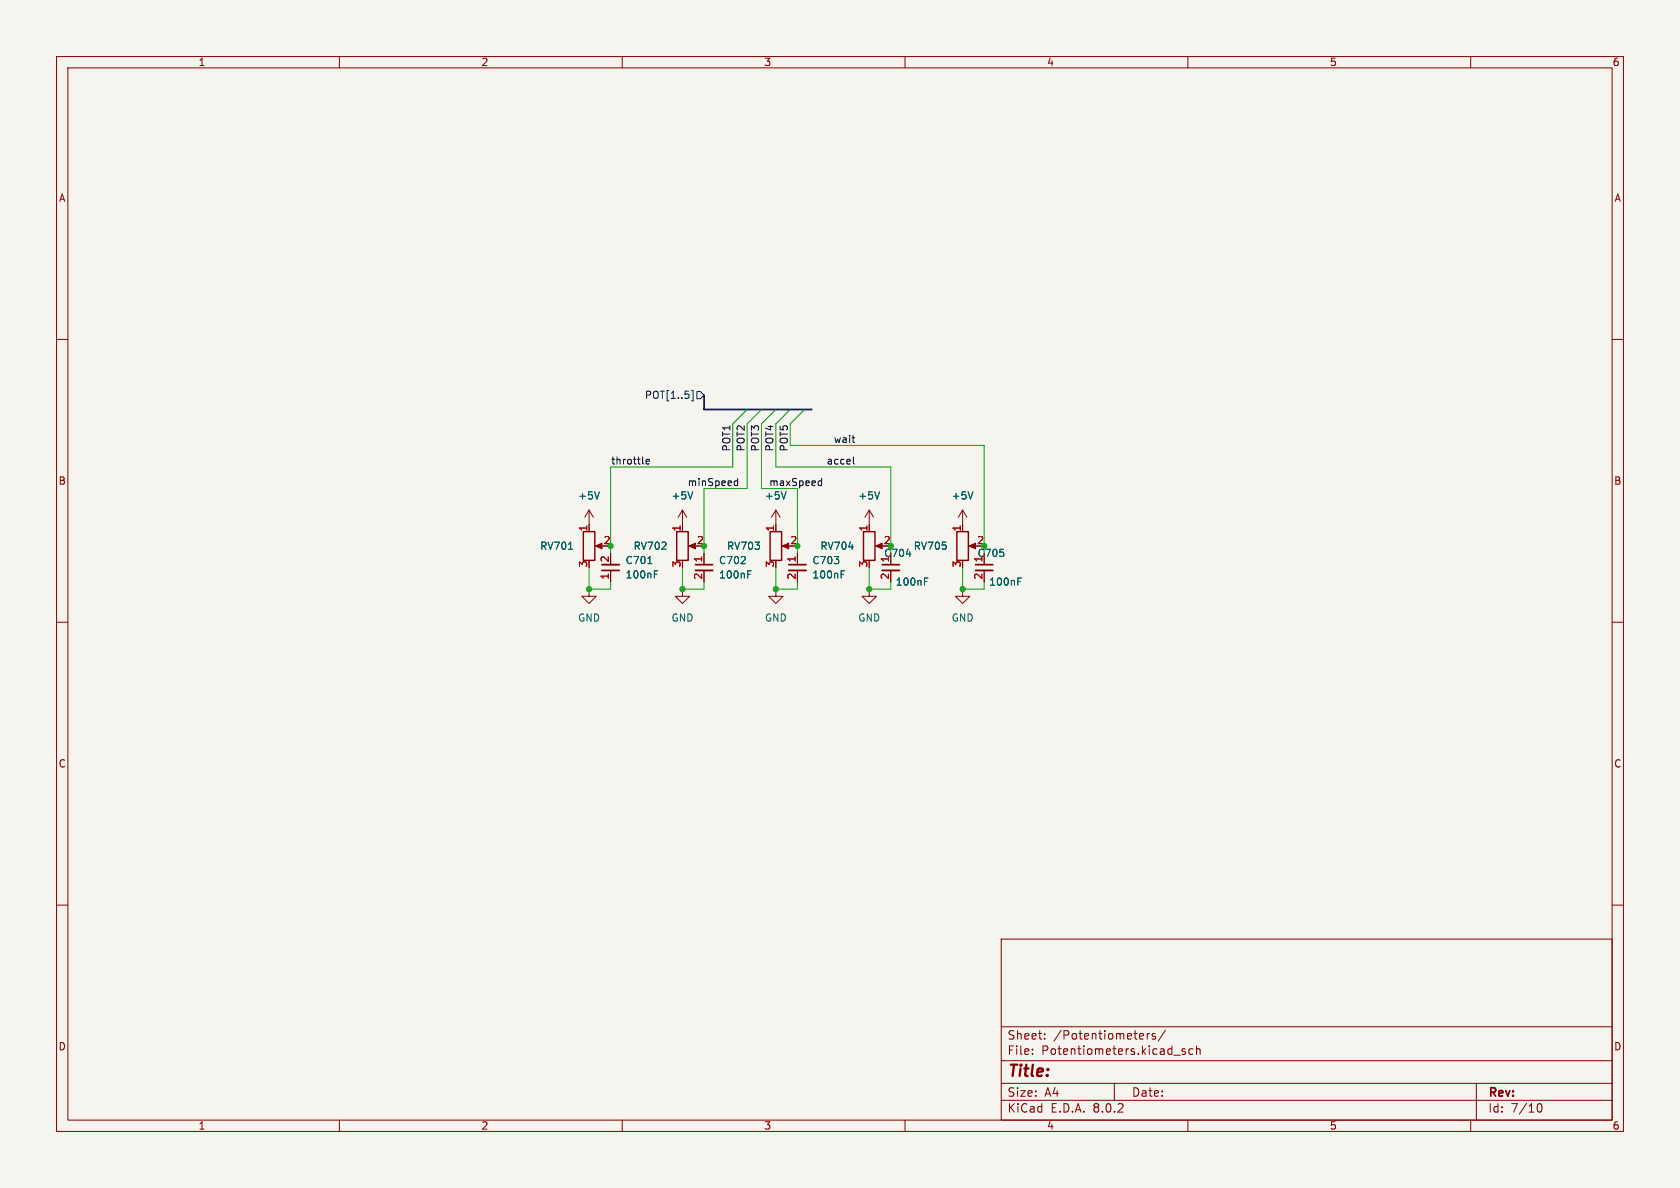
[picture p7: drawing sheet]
<svg xmlns="http://www.w3.org/2000/svg" width="297mm" height="210mm" viewBox="0 0 297 210" stroke-linecap="round" stroke-linejoin="round" font-family="sans-serif">
<path d="M0 0h297v210h-297z" fill="#f5f4ef" stroke="#f5f4ef" stroke-width=".18"/>
<g fill="none" stroke="#840000" stroke-width=".18">
<path d="M10 10h277v190h-277zM12 12h273v186h-273zM60 10v2M110 10v2M160 10v2M210 10v2M260 10v2M10 60h2M285 60h2M104.1 90.2v3.8M104.1 90.2l-.7 1.2M104.1 90.2l.8 1.2"/>
<path d="M105.7 96.5h1M107.9 97.8v2M120.6 90.2l-.7 1.2M120.6 90.2v3.8M120.6 90.2l.8 1.2M122.2 96.5h1M124.5 97.8v2M137.2 90.2v3.8M137.2 90.2l-.8 1.2M137.2 90.2l.7 1.2M138.7 96.5h1M141 97.8v2"/>
<path d="M153.7 90.2v3.8M153.7 90.2l-.8 1.2M153.7 90.2l.7 1.2M155.2 96.5h1M157.5 97.8v2M170.2 90.2v3.8M170.2 90.2l-.8 1.2M170.2 90.2l.7 1.2M171.7 96.5h1M174 97.8v2M10 110h2M104.1 104.1v1.3h1.3l-1.3 1.3-1.2-1.3h1.2"/>
<path d="M107.9 100.8v2.1M120.6 104.1v1.3h1.3l-1.3 1.3-1.2-1.3h1.2M124.5 100.8v2.1M137.2 104.1v1.3h1.2l-1.2 1.3-1.3-1.3h1.3M141 100.8v2.1M153.7 104.1v1.3h1.2l-1.2 1.3-1.3-1.3h1.3M157.5 100.8v2.1M170.2 104.1v1.3h1.2l-1.2 1.3-1.3-1.3h1.3M174 100.8v2.1M285 110h2M10 160h2M285 160h2"/>
<path d="M177 166h108v32h-108zM60 198v2M110 198v2M160 198v2M177 194.5h108M177 191.5h108M177 187.5h108M177 181.5h108M182.5 186.3v.1M182.5 185.5v.1M184.7 183.6v.1M184.7 182.8v.1"/>
<path d="M197 191.5v3M202.8 182.7v1M203.2 182.7l-.2 .1-.2 .2M204.2 182.8l-.3-.1-.2 .2v.2l.5 .2v.3h-.5M206 182.1l-1.3 2M207.5 186.5h1.2M209.5 185.5l-.3-.1-.2 .2v.2l.5 .2v.3h-.5M210 198v2M210.9 185.5l-.4-.1-.3 .3v.4l.1 .2h.6M211.5 185.5l.2-.1 .4 .1 .1 .9M211.5 184.9v1.5M260 198v2"/>
<path d="M261 191.5v6.5M271.7 195.7l.2-.5 .2-.1a.8 .8 0 0 1 .5 .7 .8 .8 0 0 1-.5 .8l-.2-.1-.2-.5"/>
</g>
<g fill="#840000" stroke="#840000" stroke-width=".18">
<path d="M154.8 96.5l1.2-.5v1z"/>
<path d="M171.3 96.5l1.2-.5v1z"/>
<path d="M121.8 96.5l1.1-.5v1z"/>
<path d="M105.3 96.5l1.1-.5v1z"/>
<path d="M138.3 96.5l1.1-.5v1z"/>
</g>
<path d="M103.1 94h2.1v5.1h-2.1zM119.6 94h2.1v5.1h-2.1zM136.1 94h2.1v5.1h-2.1zM152.7 94h2v5.1h-2zM169.2 94h2v5.1h-2z" fill="none" stroke="#840000" stroke-width=".25"/>
<g fill="none" stroke="#006464" stroke-width=".18">
<path d="M100.5 97.1h.7M106 86.9l-.5 1.3M114.5 99.6h.8M122.5 86.9l-.5 1.3M139 86.9l-.4 1.3M155.5 86.9l-.4 1.3M160.2 97.9h.8M172 86.9l-.4 1.3M115.7 101.5h.4M115.7 100.9h.6M132.2 101.5h.4M132.2 100.9h.6"/>
<path d="M148.7 101.5h.4M148.7 100.9h.6M163.4 102.8h.5M163.4 102.2h.6M179.9 102.8h.5M179.9 102.2h.7"/>
</g>
<path d="M106.4 99.8h3.1M122.9 100.8h3.1M139.4 100.8h3.1M156 100.8h3M172.5 100.8h3" fill="none" stroke="#840000" stroke-width=".33"/>
<path d="M122.9 99.8h3.1M139.4 99.8h3.1M156 99.8h3M172.5 99.8h3M106.4 100.8h3.1" fill="none" stroke="#840000" stroke-width=".3"/>
<path d="M122.2 69h.3v1.9h-.3M123.2 69.2h.6l.7 .7-.7 .6h-.6z" fill="none" stroke="#000084" stroke-width=".18"/>
<path d="M150.6 77.4h.5M151 78.2h.1M114.2 81.6l.6-.1v-.2l-.4-.1-.2 .2 .1 .6h.5M129.9 85.8h.5M129.9 85.1h.5M130.4 84.6v1.2M144.8 85.8h.4M144.8 85.1h.4M145.2 84.6v1.2M150.9 80.8v1.1l.1 .1" fill="none" stroke="#0f0f0f" stroke-width=".18"/>
<path d="M124.5 69.9v2.5h19" fill="none" stroke="#000084" stroke-width=".3"/>
<path d="M132.1 72.4l-2.6 2.5v7.7h-21.6v15.2M134.6 72.4l-2.5 2.5v11.5h-7.6v11.4M137.2 72.4l-2.6 2.5v11.5h6.4v11.4M139.7 72.4l-2.5 2.5v7.7h20.3v15.2M142.2 72.4l-2.5 2.5v3.8h34.3v19.1M104.1 100.3v3.8h3.8v-1.2M120.6 100.3v3.8h3.9v-1.2M137.2 100.3v3.8h3.8v-1.2M153.7 100.3v3.8h3.8v-1.2M170.2 100.3v3.8h3.8v-1.2" fill="none" stroke="#009600" stroke-width=".18"/>
<g fill="#009600" stroke="#009600" stroke-width=".18">
<circle cx="174" cy="96.5" r=".46"/>
<circle cx="137.2" cy="104.1" r=".46"/>
<circle cx="153.7" cy="104.1" r=".46"/>
<circle cx="157.5" cy="96.5" r=".46"/>
<circle cx="141" cy="96.5" r=".46"/>
<circle cx="170.2" cy="104.1" r=".46"/>
<circle cx="107.9" cy="96.5" r=".46"/>
<circle cx="120.6" cy="104.1" r=".46"/>
<circle cx="124.5" cy="96.5" r=".46"/>
<circle cx="104.1" cy="104.1" r=".46"/>
</g>
<text font-size="2.8" fill="#840000" x="178" y="190.9">Title:</text>
<g font-size="2.1" fill="#840000">
<text x="178" y="184">Sheet:</text>
<text x="186.2" y="184">/Potentiometers/</text>
<text x="178" y="186.7">File:</text>
<text x="184.1" y="186.7">Potentiometers.kicad_sch</text>
<text x="178" y="196.9">KiCad</text>
<text x="178" y="194.1">Size:</text>
<text x="184.7" y="194.1">A4</text>
<text x="185.7" y="196.9">E.D.A.</text>
<text x="193.3" y="196.9">8.0.2</text>
<text x="200" y="194.1">Date:</text>
<text x="263" y="194.3">Rev:</text>
<text x="263" y="196.9">Id:</text>
<text x="267.1" y="196.9">7/10</text>
</g>
<g font-size="1.8" fill="#840000">
<text x="35" y="11.9">1</text>
<text x="85" y="11.9">2</text>
<text x="135" y="11.9">3</text>
<text x="185" y="11.9">4</text>
<text x="235" y="11.9">5</text>
<text x="285" y="11.9">6</text>
<text x="10.3" y="35.9">A</text>
<text x="285.3" y="35.9">A</text>
<text x="10.3" y="85.9">B</text>
<text x="285.3" y="85.9">B</text>
<text x="10.3" y="135.9">C</text>
<text x="285.3" y="135.9">C</text>
<text x="10.3" y="185.9">D</text>
<text x="285.3" y="185.9">D</text>
<text x="35" y="199.9">1</text>
<text x="85" y="199.9">2</text>
<text x="135" y="199.9">3</text>
<text x="185" y="199.9">4</text>
<text x="235" y="199.9">5</text>
<text x="285" y="199.9">6</text>
</g>
<text font-size="1.8" fill="#000084" x="113.9" y="70.7">POT[1..5]</text>
<g font-size="1.8" fill="#0f0f0f">
<text x="107.9" y="82.2">throttle</text>
<text x="129.2" y="79.9" transform="rotate(-90 129.2 79.9)">POT1</text>
<text x="131.7" y="79.9" transform="rotate(-90 131.7 79.9)">POT2</text>
<text x="134.3" y="79.9" transform="rotate(-90 134.3 79.9)">POT3</text>
<text x="136.8" y="79.9" transform="rotate(-90 136.8 79.9)">POT4</text>
<text x="139.4" y="79.9" transform="rotate(-90 139.4 79.9)">POT5</text>
<text x="146" y="82.2">accel</text>
<text x="147.3" y="78.4">wait</text>
<text x="121.5" y="86">minSpeed</text>
<text x="135.9" y="86">maxSpeed</text>
</g>
<g font-size="1.8" fill="#006464">
<text x="102.1" y="88.5">+5V</text>
<text x="118.6" y="88.5">+5V</text>
<text x="135.1" y="88.5">+5V</text>
<text x="151.6" y="88.5">+5V</text>
<text x="168.1" y="88.5">+5V</text>
<text x="95.4" y="97.4">RV701</text>
<text x="110.5" y="99.9">C701</text>
<text x="111.9" y="97.4">RV702</text>
<text x="127" y="99.9">C702</text>
<text x="128.4" y="97.4">RV703</text>
<text x="143.5" y="99.9">C703</text>
<text x="144.9" y="97.4">RV704</text>
<text x="156.2" y="98.7">C704</text>
<text x="161.4" y="97.4">RV705</text>
<text x="172.7" y="98.7">C705</text>
<text x="110.5" y="102.5">100nF</text>
<text x="127" y="102.5">100nF</text>
<text x="143.5" y="102.5">100nF</text>
<text x="158.3" y="103.7">100nF</text>
<text x="174.8" y="103.7">100nF</text>
<text x="102.1" y="110.1">GND</text>
<text x="118.6" y="110.1">GND</text>
<text x="135.1" y="110.1">GND</text>
<text x="151.6" y="110.1">GND</text>
<text x="168.1" y="110.1">GND</text>
</g>
<g font-size="1.8" fill="#a90000">
<text x="103.9" y="94.1" transform="rotate(-90 103.9 94.1)">1</text>
<text x="120.4" y="94.1" transform="rotate(-90 120.4 94.1)">1</text>
<text x="136.9" y="94.1" transform="rotate(-90 136.9 94.1)">1</text>
<text x="153.4" y="94.1" transform="rotate(-90 153.4 94.1)">1</text>
<text x="169.9" y="94.1" transform="rotate(-90 169.9 94.1)">1</text>
<text x="103.9" y="100.4" transform="rotate(-90 103.9 100.4)">3</text>
<text x="106.6" y="96.3">2</text>
<text x="107.7" y="99.5" transform="rotate(-90 107.7 99.5)">2</text>
<text x="120.4" y="100.4" transform="rotate(-90 120.4 100.4)">3</text>
<text x="123.1" y="96.3">2</text>
<text x="124.2" y="99.5" transform="rotate(-90 124.2 99.5)">1</text>
<text x="136.9" y="100.4" transform="rotate(-90 136.9 100.4)">3</text>
<text x="139.6" y="96.3">2</text>
<text x="140.7" y="99.5" transform="rotate(-90 140.7 99.5)">1</text>
<text x="153.4" y="100.4" transform="rotate(-90 153.4 100.4)">3</text>
<text x="156.1" y="96.3">2</text>
<text x="157.2" y="99.5" transform="rotate(-90 157.2 99.5)">1</text>
<text x="169.9" y="100.4" transform="rotate(-90 169.9 100.4)">3</text>
<text x="172.6" y="96.3">2</text>
<text x="173.7" y="99.5" transform="rotate(-90 173.7 99.5)">1</text>
<text x="107.7" y="102.6" transform="rotate(-90 107.7 102.6)">1</text>
<text x="124.2" y="102.6" transform="rotate(-90 124.2 102.6)">2</text>
<text x="140.7" y="102.6" transform="rotate(-90 140.7 102.6)">2</text>
<text x="157.2" y="102.6" transform="rotate(-90 157.2 102.6)">2</text>
<text x="173.7" y="102.6" transform="rotate(-90 173.7 102.6)">2</text>
</g>
</svg>
